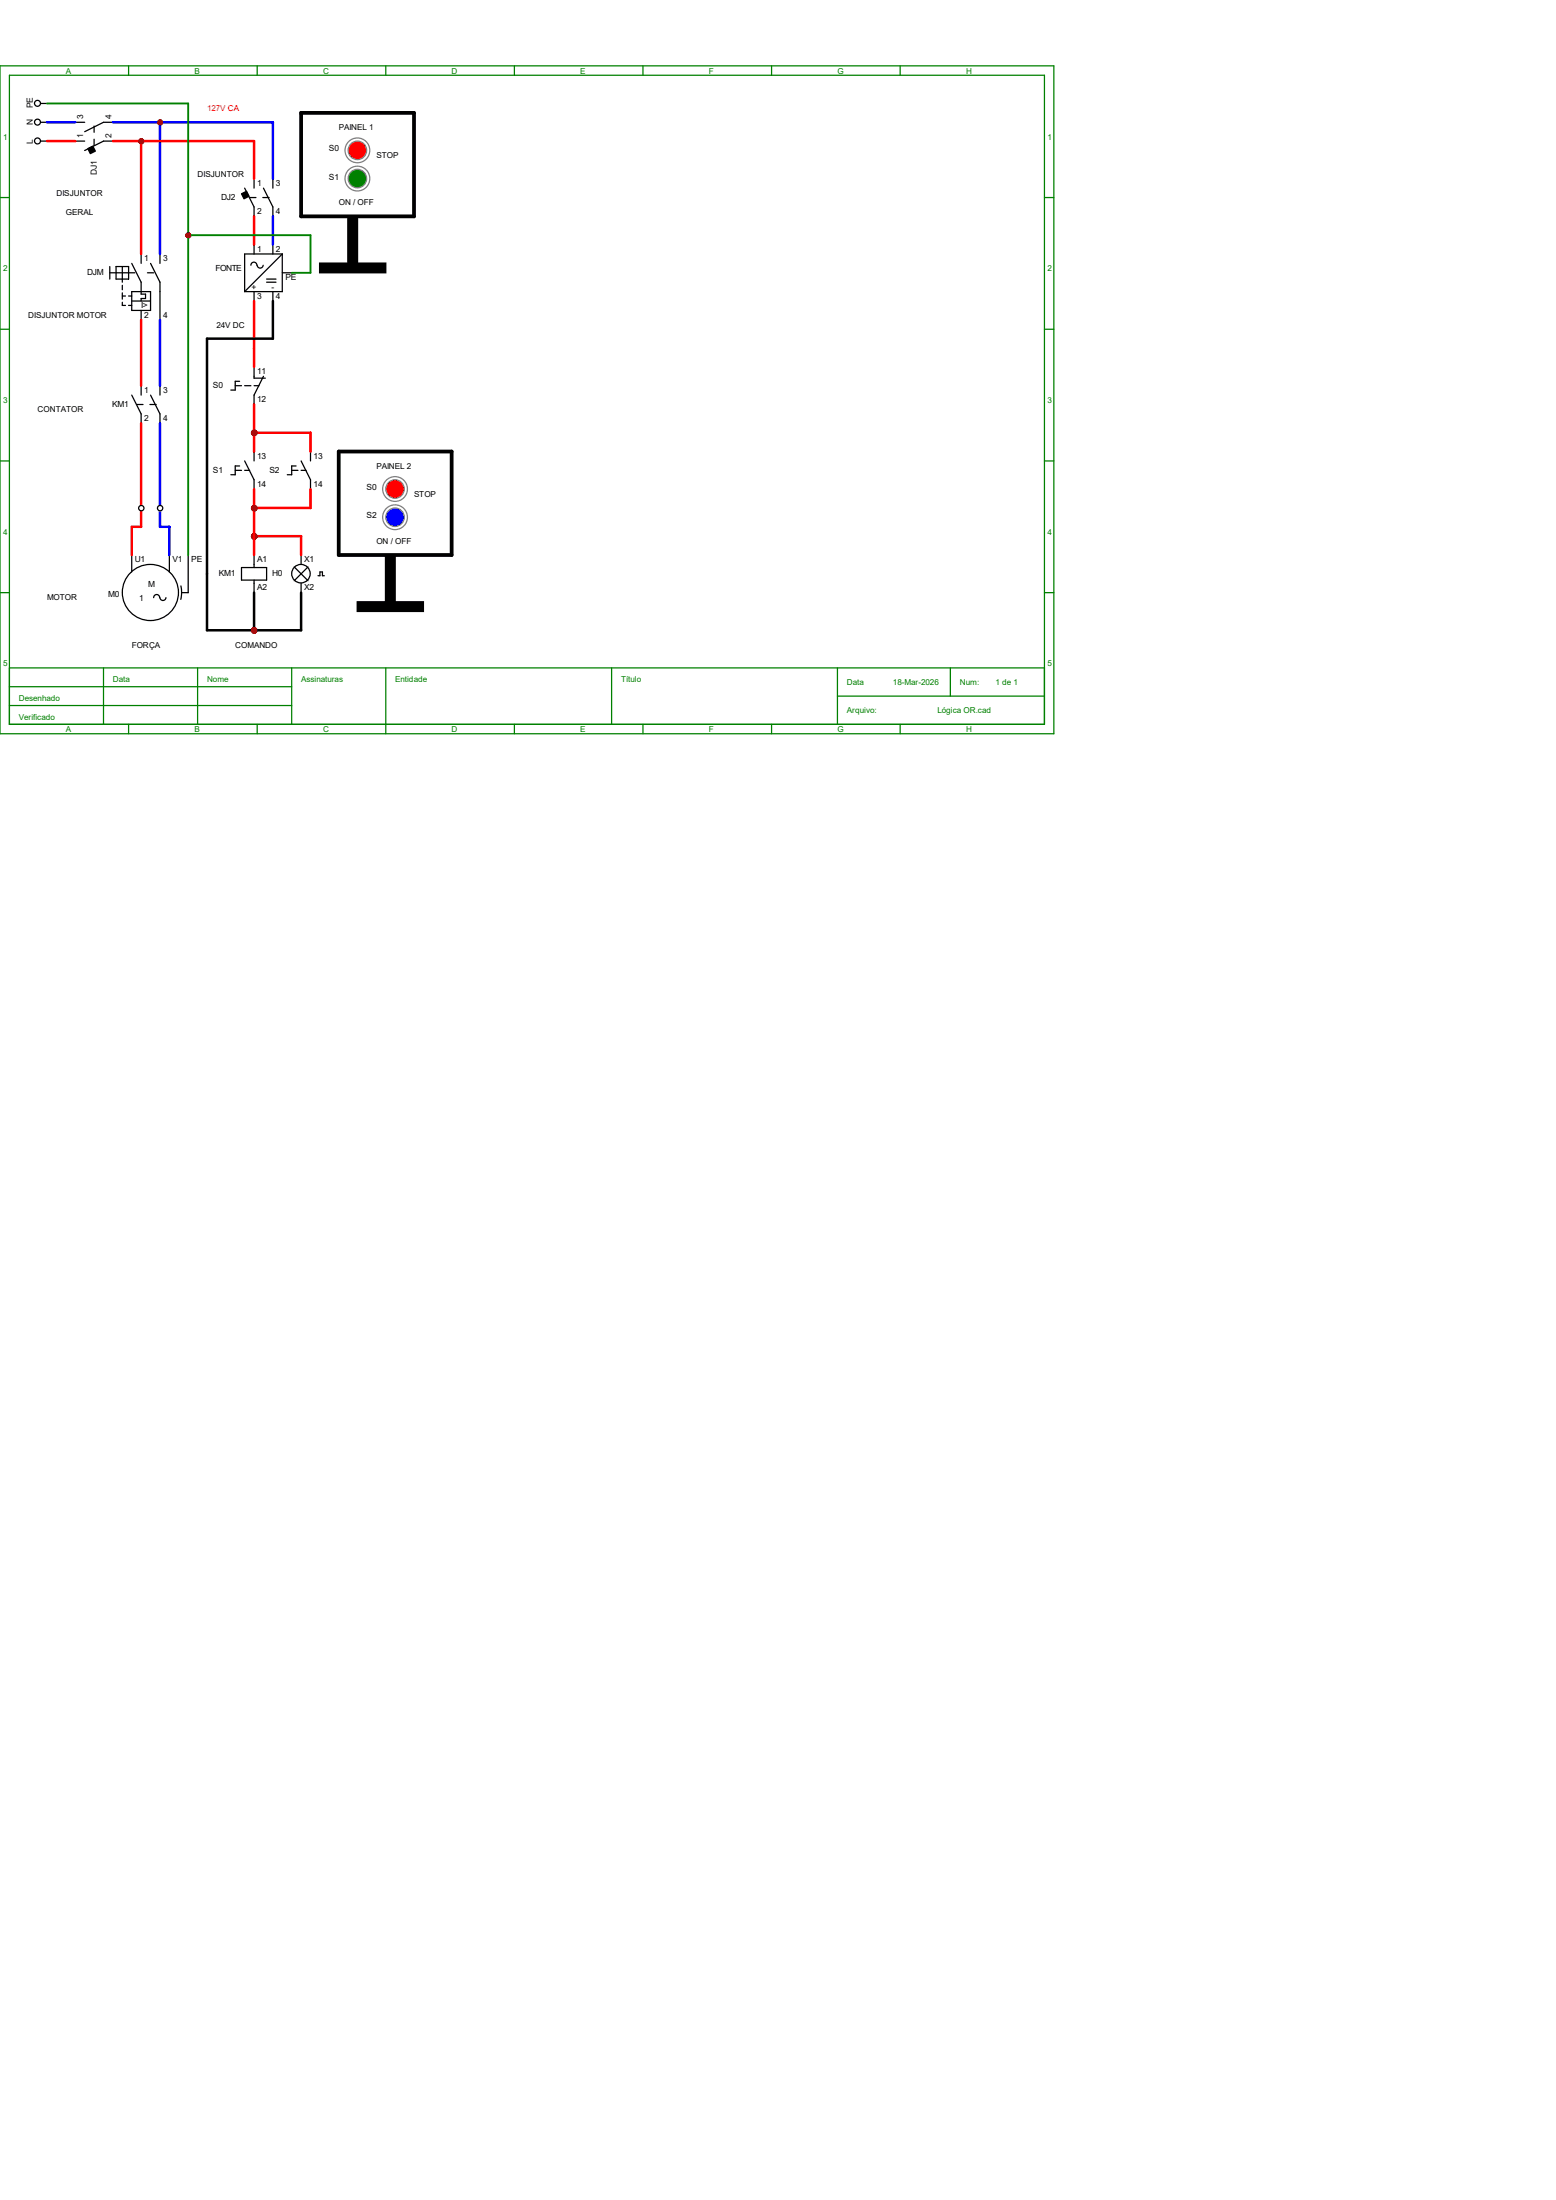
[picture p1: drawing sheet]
<svg xmlns="http://www.w3.org/2000/svg" width="210mm" height="297mm" viewBox="0 0 210 297" stroke-linecap="round" stroke-linejoin="round" font-family="sans-serif">
<g fill="none" stroke="#008000" stroke-width=".17">
<path d="M0 8.9h142.2v90.2h-142.2zM1.3 10.2h139.7v87.6h-139.7zM17.4 8.9v1.3M34.7 8.9v1.3M52.1 8.9v1.3M69.4 8.9v1.3M86.8 8.9v1.3M104.1 8.9v1.3M121.5 8.9v1.3M0 26.7h1.3M141 26.7h1.2M0 44.4h1.3"/>
<path d="M141 44.4h1.2M0 62.2h1.3M141 62.2h1.2M0 80h1.3M1.3 90.2h139.7M1.3 92.7h38.1M1.3 95.2h38.1M14 90.2v7.6M17.4 97.8v1.3M26.7 90.2v7.6M34.7 97.8v1.3M39.4 90.2v7.6"/>
<path d="M52.1 90.2v8.9M69.4 97.8v1.3M82.5 90.2v7.6M86.8 97.8v1.3M104.1 97.8v1.3M113 94h28M113 90.2v7.6M121.5 97.8v1.3M128.3 90.2v3.8M141 80h1.2"/>
</g>
<g fill="none" stroke="#000" stroke-width=".17">
<path d="M5.5 19h.8M5.5 16.5h.8M5.5 14h.8M10.2 19h1.2M10.2 16.5h1.2M12.7 17v.9M12.7 18.8v.8M15.2 19h-1.2l-2.6 1.3M15.2 16.5h-1.2l-2.6 1.3M14.8 36.8h3.4M14.8 36v1.7M15.7 36h1.7v1.7h-1.7z"/>
<path d="M16.5 36v2.1M16.5 38.5v.6M16.5 39.5v.9M16.5 40h.4M17.4 40h.4M17.8 35.6l1.2 2.5v1.6h.6v.6h-.6v.3M17.8 39.4h2.5v2.5h-2.5zM19 34.3v1.3M19.9 36.8h.8M20.3 35.6l1.3 2.5v5.1M21.6 34.3v1.3M33 25.4l1.3 2.5v1.3"/>
<path d="M33.7 26.7h.8M34.3 24.1v1.3M34.3 33v1.3M34.3 39.4v1.2M34.7 35.8a.4 .4 0 0 0-.4-.4 .4 .4 0 0 0-.4 .4M35.5 26.7h.8M35.5 35.8a.4 .4 0 0 1-.4 .4 .4 .4 0 0 1-.4-.4M35.6 25.4l1.2 2.5v1.3M36 37.7h1.3M36 38.1h1.3M36.8 24.1v1.3M36.8 33v1.3"/>
<path d="M36.8 39.4v1.2M38.1 36.8h1.3M38.1 34.3h-5.1v5.1M38.1 34.3v5.1h-5.1M38.1 34.3l-5.1 5.1M16.5 40.8v.4h.4M17.4 41.2h.4M17.8 53.3l1.2 2.6v1.2M17.8 40.6h2.5M18.5 54.6h.8M19 41.9v1.3M19 52.1v1.2"/>
<path d="M20.2 54.6h.9M20.3 53.3l1.3 2.6v1.2M21.6 52.1v1.2M17.8 74.9v2.3M22.9 74.9v2.3M24.4 79.1l.1 .9-.1 .9M25.4 74.9v5.1h-.8M31.7 63.5h.9M32.3 62.9h-.6v1.2h-.5M32.6 76.6h3.4v1.7h-3.4zM33 62.2l1.3 2.6v1.2M33 63.5h.7"/>
<path d="M34.3 61v1.2M34.3 74.9v1.7M34.3 78.3v1.7M39.4 63.5h.8M39.7 76.5l1.9 1.9M40 62.9h-.6v1.2h-.6M40.6 63.5h.7M40.6 62.2l1.3 2.6v1.2M40.6 74.9v1.3M40.6 78.7v1.3M41.6 76.5l-1.9 1.9M41.9 61v1.2"/>
<path d="M42.9 77.7h.3v-.5h.3v.5h.3M21.5 80.7a.4 .4 0 0 0-.4-.4 .4 .4 0 0 0-.4 .4M22.4 80.7a.4 .4 0 0 1-.4 .4 .4 .4 0 0 1-.4-.4"/>
<circle cx="5.1" cy="13.9" r=".4"/>
<circle cx="5.1" cy="16.5" r=".4"/>
<circle cx="5.1" cy="19" r=".4"/>
<circle cx="20.3" cy="80" r="3.8"/>
<circle cx="40.6" cy="77.4" r="1.25"/>
</g>
<g fill="#000" stroke="#000" stroke-width=".17">
<path d="M11.9 20.1l.6-.4 .4 .7-.7 .3z" fill-rule="evenodd"/>
<path d="M32.6 26.2l.7-.4 .3 .7-.7 .3z" fill-rule="evenodd"/>
</g>
<g fill="#f00" stroke="#800000" stroke-width=".17">
<circle cx="25.4" cy="31.8" r=".28"/>
<circle cx="19.1" cy="19.1" r=".28"/>
<circle cx="21.6" cy="16.5" r=".28"/>
</g>
<circle cx="48.2" cy="24.1" r="1.67" fill="none" stroke="#808080" stroke-width=".17"/>
<circle cx="48.2" cy="24.1" r="1.25" fill="#008000" stroke="#808080" stroke-width=".17"/>
<circle cx="53.3" cy="69.8" r="1.67" fill="none" stroke="#808080" stroke-width=".17"/>
<circle cx="53.3" cy="69.8" r="1.25" fill="#00f" stroke="#808080" stroke-width=".17"/>
<path d="M40.6 15.2h15.3v14h-15.3zM45.7 61h15.3v13.9h-15.3z" fill="none" stroke="#000" stroke-width=".51"/>
<g fill="#000" stroke="#000" stroke-width=".25">
<path d="M47 29.2h1.2v6.3h-1.2z" fill-rule="evenodd"/>
<path d="M43.2 35.6h8.8v1.2h-8.8z" fill-rule="evenodd"/>
<path d="M52.1 74.9h1.2v6.3h-1.2z" fill-rule="evenodd"/>
<path d="M48.3 81.3h8.8v1.2h-8.8z" fill-rule="evenodd"/>
</g>
<g fill="#f00" stroke="#800000" stroke-width=".25">
<circle cx="34.3" cy="85.1" r=".28"/>
<circle cx="34.3" cy="72.4" r=".28"/>
<circle cx="34.3" cy="68.6" r=".28"/>
<circle cx="34.3" cy="58.4" r=".28"/>
</g>
<circle cx="53.3" cy="66" r="1.67" fill="none" stroke="#808080" stroke-width=".17"/>
<circle cx="53.3" cy="66" r="1.25" fill="#f00" stroke="#808080" stroke-width=".17"/>
<circle cx="48.2" cy="20.3" r="1.67" fill="none" stroke="#808080" stroke-width=".17"/>
<circle cx="48.2" cy="20.3" r="1.25" fill="#f00" stroke="#808080" stroke-width=".17"/>
<path d="M31.7 52.1h.9M32.3 51.5h-.6v1.2h-.5M33 52.1h.9M34.3 49.5v1.6h1.5M34.3 52.1h.7M35.6 50.8l-1.3 2.5v1.3" fill="none" stroke="#000" stroke-width=".17"/>
<g fill="#f00" stroke="#800000" stroke-width=".25">
<circle cx="25.4" cy="31.8" r=".28"/>
<circle cx="19.1" cy="19.1" r=".28"/>
<circle cx="21.6" cy="16.5" r=".28"/>
</g>
<g fill="#f00" stroke="#800000" stroke-width=".34">
<circle cx="34.3" cy="85.1" r=".28"/>
<circle cx="34.3" cy="72.4" r=".28"/>
<circle cx="34.3" cy="68.6" r=".28"/>
<circle cx="34.3" cy="58.4" r=".28"/>
</g>
<path d="M6.3 14h19.1v60.9M25.4 31.7h16.5v5.1h-2.5" fill="none" stroke="#008000" stroke-width=".25"/>
<path d="M6.3 19h3.9M15.2 19h19.1v5.1M19 19v15.3M34.3 29.2v3.8M19 43.2v8.9M19 57.1v14h-1.2v3.8M34.3 40.6v8.9M34.3 54.6v6.4M34.3 58.4h7.6v2.6M34.3 66v8.9M34.3 72.4h6.3v2.5M41.9 66v2.6h-7.6" fill="none" stroke="#f00" stroke-width=".34"/>
<path d="M36.8 40.6v5.1h-8.9v39.4h12.7v-5.1M34.3 80v5.1" fill="none" stroke="#000" stroke-width=".34"/>
<path d="M6.3 16.5h3.9M15.2 16.5h21.6v7.6M21.6 16.5v17.8M36.8 29.2v3.8M21.6 43.2v8.9M21.6 57.1v14h1.3v3.8" fill="none" stroke="#00f" stroke-width=".34"/>
<g fill="#800000" stroke="#800000" stroke-width=".25">
<circle cx="25.4" cy="31.8" r=".28"/>
<circle cx="19.1" cy="19.1" r=".28"/>
<circle cx="21.6" cy="16.5" r=".28"/>
</g>
<g fill="#800000" stroke="#800000" stroke-width=".34">
<circle cx="34.3" cy="85.1" r=".28"/>
<circle cx="34.3" cy="72.4" r=".28"/>
<circle cx="34.3" cy="68.6" r=".28"/>
<circle cx="34.3" cy="58.4" r=".28"/>
</g>
<circle cx="19.1" cy="68.6" r=".36" fill="#fff" stroke="#fff" stroke-width=".17"/>
<circle cx="19.1" cy="68.6" r=".36" fill="#fff" stroke="#000" stroke-width=".17"/>
<circle cx="21.6" cy="68.6" r=".36" fill="#fff" stroke="#fff" stroke-width=".17"/>
<circle cx="21.6" cy="68.6" r=".36" fill="#fff" stroke="#000" stroke-width=".17"/>
<g font-size="1.1" fill="#008000">
<text x="8.9" y="9.9">A</text>
<text x="26.2" y="9.9">B</text>
<text x="43.6" y="9.9">C</text>
<text x="61" y="9.9">D</text>
<text x="78.3" y="9.9">E</text>
<text x="95.7" y="9.9">F</text>
<text x="113" y="9.9">G</text>
<text x="130.4" y="9.9">H</text>
<text x=".4" y="18.8">1</text>
<text x="141.4" y="18.8">1</text>
<text x=".4" y="36.6">2</text>
<text x="141.4" y="36.6">2</text>
<text x=".4" y="54.4">3</text>
<text x="141.4" y="54.4">3</text>
<text x=".4" y="72.2">4</text>
<text x="141.4" y="72.2">4</text>
<text x=".4" y="90">5</text>
<text x="141.4" y="90">5</text>
<text x="2.5" y="94.6">Desenhado</text>
<text x="15.2" y="92.1">Data</text>
<text x="27.9" y="92.1">Nome</text>
<text x="40.6" y="92.1">Assinaturas</text>
<text x="53.3" y="92.1">Entidade</text>
<text x="83.8" y="92.1">Título</text>
<text x="114.3" y="92.5">Data</text>
<text x="120.5" y="92.5">18-Mar-2026</text>
<text x="129.5" y="92.5">Num:</text>
<text x="134.4" y="92.5">1 de 1</text>
<text x="2.5" y="97.2">Verificado</text>
<text x="8.9" y="98.8">A</text>
<text x="26.2" y="98.8">B</text>
<text x="43.6" y="98.8">C</text>
<text x="61" y="98.8">D</text>
<text x="78.3" y="98.8">E</text>
<text x="95.7" y="98.8">F</text>
<text x="113" y="98.8">G</text>
<text x="114.3" y="96.3">Arquivo:</text>
<text x="126.5" y="96.3">Lógica OR.cad</text>
<text x="130.4" y="98.8">H</text>
</g>
<g font-size="1.1">
<text x="4.4" y="16.8" transform="rotate(-90 4.4 16.8)">N</text>
<text x="4.4" y="14.6" transform="rotate(-90 4.4 14.6)">PE</text>
<text x="11.2" y="16.1" transform="rotate(-90 11.2 16.1)">3</text>
<text x="15" y="16.1" transform="rotate(-90 15 16.1)">4</text>
<text x="45.7" y="17.6">PAINEL 1</text>
<text x="4.4" y="19.4" transform="rotate(-90 4.4 19.4)">L</text>
<text x="11.2" y="18.6" transform="rotate(-90 11.2 18.6)">1</text>
<text x="13.1" y="23.6" transform="rotate(-90 13.1 23.6)">DJ1</text>
<text x="15" y="18.6" transform="rotate(-90 15 18.6)">2</text>
<text x="26.7" y="23.9">DISJUNTOR</text>
<text x="44.4" y="20.4">S0</text>
<text x="50.8" y="21.4">STOP</text>
<text x="7.6" y="26.5">DISJUNTOR</text>
<text x="8.9" y="29">GERAL</text>
<text x="29.8" y="27">DJ2</text>
<text x="34.7" y="25.1">1</text>
<text x="34.7" y="28.9">2</text>
<text x="37.2" y="25.1">3</text>
<text x="37.2" y="28.9">4</text>
<text x="44.4" y="24.3">S1</text>
<text x="45.7" y="27.7">ON / OFF</text>
<text x="19.5" y="35.3">1</text>
<text x="22" y="35.3">3</text>
<text x="34.7" y="34">1</text>
<text x="37.2" y="34">2</text>
<text x="11.8" y="37.1">DJM</text>
<text x="19" y="41.6">I&gt;</text>
<text x="29.1" y="36.5">FONTE</text>
<text x="34" y="39.2">+</text>
<text x="34.7" y="40.3">3</text>
<text x="36.7" y="39.2">-</text>
<text x="37.2" y="40.3">4</text>
<text x="38.5" y="37.8">PE</text>
<text x="3.8" y="43">DISJUNTOR MOTOR</text>
<text x="19.5" y="42.9">2</text>
<text x="22" y="42.9">4</text>
<text x="29.2" y="44.2">24V DC</text>
<text x="19.5" y="53">1</text>
<text x="22" y="53">3</text>
<text x="28.7" y="52.4">S0</text>
<text x="34.7" y="50.5">11</text>
<text x="5.1" y="55.7">CONTATOR</text>
<text x="15.2" y="54.9">KM1</text>
<text x="19.5" y="56.9">2</text>
<text x="22" y="56.9">4</text>
<text x="34.7" y="54.3">12</text>
<text x="28.7" y="63.8">S1</text>
<text x="34.7" y="61.9">13</text>
<text x="34.7" y="65.7">14</text>
<text x="36.4" y="63.8">S2</text>
<text x="42.3" y="61.9">13</text>
<text x="42.3" y="65.7">14</text>
<text x="50.8" y="63.3">PAINEL 2</text>
<text x="49.5" y="70">S2</text>
<text x="49.5" y="66.2">S0</text>
<text x="55.9" y="67.1">STOP</text>
<text x="18.2" y="75.9">U1</text>
<text x="23.3" y="75.9">V1</text>
<text x="25.8" y="75.9">PE</text>
<text x="29.5" y="77.8">KM1</text>
<text x="34.7" y="75.9">A1</text>
<text x="36.7" y="77.8">H0</text>
<text x="41.1" y="75.9">X1</text>
<text x="50.8" y="73.4">ON / OFF</text>
<text x="6.3" y="81.1">MOTOR</text>
<text x="14.6" y="80.6">M0</text>
<text x="18.8" y="81.2">1</text>
<text x="20" y="79.3">M</text>
<text x="34.7" y="79.7">A2</text>
<text x="41.1" y="79.7">X2</text>
<text x="17.8" y="87.4">FORÇA</text>
<text x="31.7" y="87.4">COMANDO</text>
</g>
<text font-size="1.1" fill="#f00" x="27.9" y="15">127V CA</text>
</svg>
